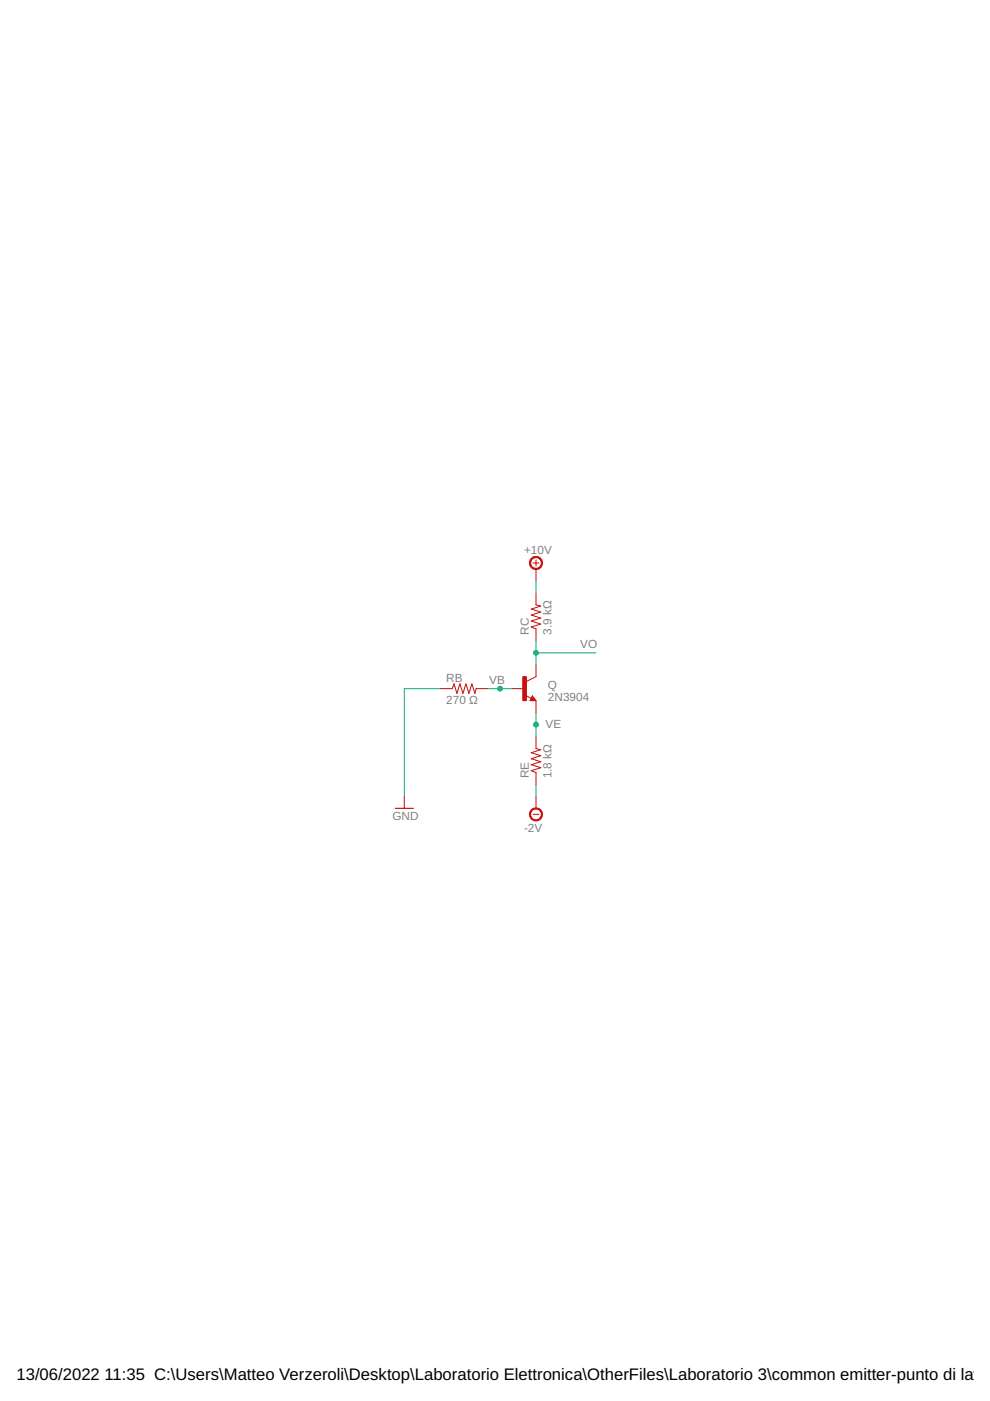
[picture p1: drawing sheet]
<svg xmlns="http://www.w3.org/2000/svg" width="210mm" height="297mm" viewBox="0 0 210 297" stroke-linecap="round" stroke-linejoin="round" font-family="sans-serif">
<g fill="none" stroke="#c90d0c" stroke-width=".21">
<path d="M113 119.4h1.3M113.6 118.7v1.3M113.6 120.6v2.6M113.6 125.7v2.5l1.1 .3-2.1 .6 2.1 .7-2.1 .6 2.1 .6-2.1 .7 2.1 .6-2.1 .6 1 .4v2.6M93.3 146h2.6l.4-1 .6 2 .6-2 .6 2 .7-2 .6 2 .7-2 .6 2 .2-1h2.6M108.6 146h2.5M111.4 147.4l1.2 .7M112.9 147.5l.7 1h-1.2zM113.6 140.9v2.6l-2 1M113.6 148.5v2.6M113.6 156.2v2.5l1.1 .3-2.1 .6 2.1 .6-2.1 .7 2.1 .6-2.1 .6 2.1 .7-2.1 .6 1 .4v2.5M85.7 168.9v2.5"/>
<path d="M113 172.7h1.3M113.6 168.9v2.5"/>
</g>
<path d="M112.9 148l.1 .3h-.4l.3-.5 .5 .6h-.8M83.8 171.4h3.8" fill="none" stroke="#c90d0c" stroke-width=".25"/>
<path d="M110.8 143.5h.8v5h-.8z" fill="#c90d0c" stroke="#c90d0c" stroke-width=".21"/>
<g fill="#c90d0c" stroke="#c90d0c" stroke-width=".21">
<path d="M112.6 118.4a1.39 1.39 0 0 1 2.2 .2 1.39 1.39 0 0 1-.8 2.1 1.39 1.39 0 0 1-1.8-1.3h.3a1.14 1.14 0 0 1 1.6-1.1 1.14 1.14 0 0 1 .3 1.9 1.14 1.14 0 0 1-1.9-.5v-.3h-.3z" fill-rule="evenodd"/>
<path d="M112.6 171.7a1.4 1.4 0 0 1 2.2 .2 1.4 1.4 0 0 1-.8 2.1 1.4 1.4 0 0 1-1.8-1.3h.3a1.14 1.14 0 0 1 1.6-1.1 1.14 1.14 0 0 1 .3 1.9 1.14 1.14 0 0 1-1.9-.5v-.3h-.3z" fill-rule="evenodd"/>
</g>
<path d="M113.6 123.2v2.5M113.6 135.9v5M113.6 138.4h12.7M93.3 146h-7.6v22.9M103.5 146h5.1M113.6 151.1v5.1M113.6 166.3v2.6" fill="none" stroke="#0dab76" stroke-width=".21"/>
<g fill="#0dab76" stroke="#0dab76" stroke-width=".21">
<circle cx="113.6" cy="153.6" r=".51"/>
<circle cx="106" cy="146" r=".51"/>
<circle cx="113.6" cy="138.4" r=".51"/>
</g>
<g font-size="3.5">
<text x="3.5" y="292.5">13/06/2022</text>
<text x="22.2" y="292.5">11:35 C:\Users\Matteo Verzeroli\Desktop\Laboratorio Elettronica\OtherFiles\Laboratorio 3\common emitter-punto di lavor</text>
</g>
<g font-size="2.5" fill="#808080">
<text x="111.1" y="117.5">+10V</text>
<text x="112.1" y="134.6" transform="rotate(-90 112.1 134.6)">RC</text>
<text x="116.9" y="134.6" transform="rotate(-90 116.9 134.6)">3.9 kΩ</text>
<text x="123" y="137.4">VO</text>
<text x="94.6" y="149.3">270 Ω</text>
<text x="94.6" y="144.5">RB</text>
<text x="103.7" y="145">VB</text>
<text x="116.2" y="148.6">2N3904</text>
<text x="116.2" y="146">Q</text>
<text x="115.7" y="154.4">VE</text>
<text x="112.1" y="165.1" transform="rotate(-90 112.1 165.1)">RE</text>
<text x="116.9" y="165.1" transform="rotate(-90 116.9 165.1)">1.8 kΩ</text>
<text x="83.2" y="173.9">GND</text>
<text x="111.1" y="176.5">-2V</text>
</g>
</svg>
